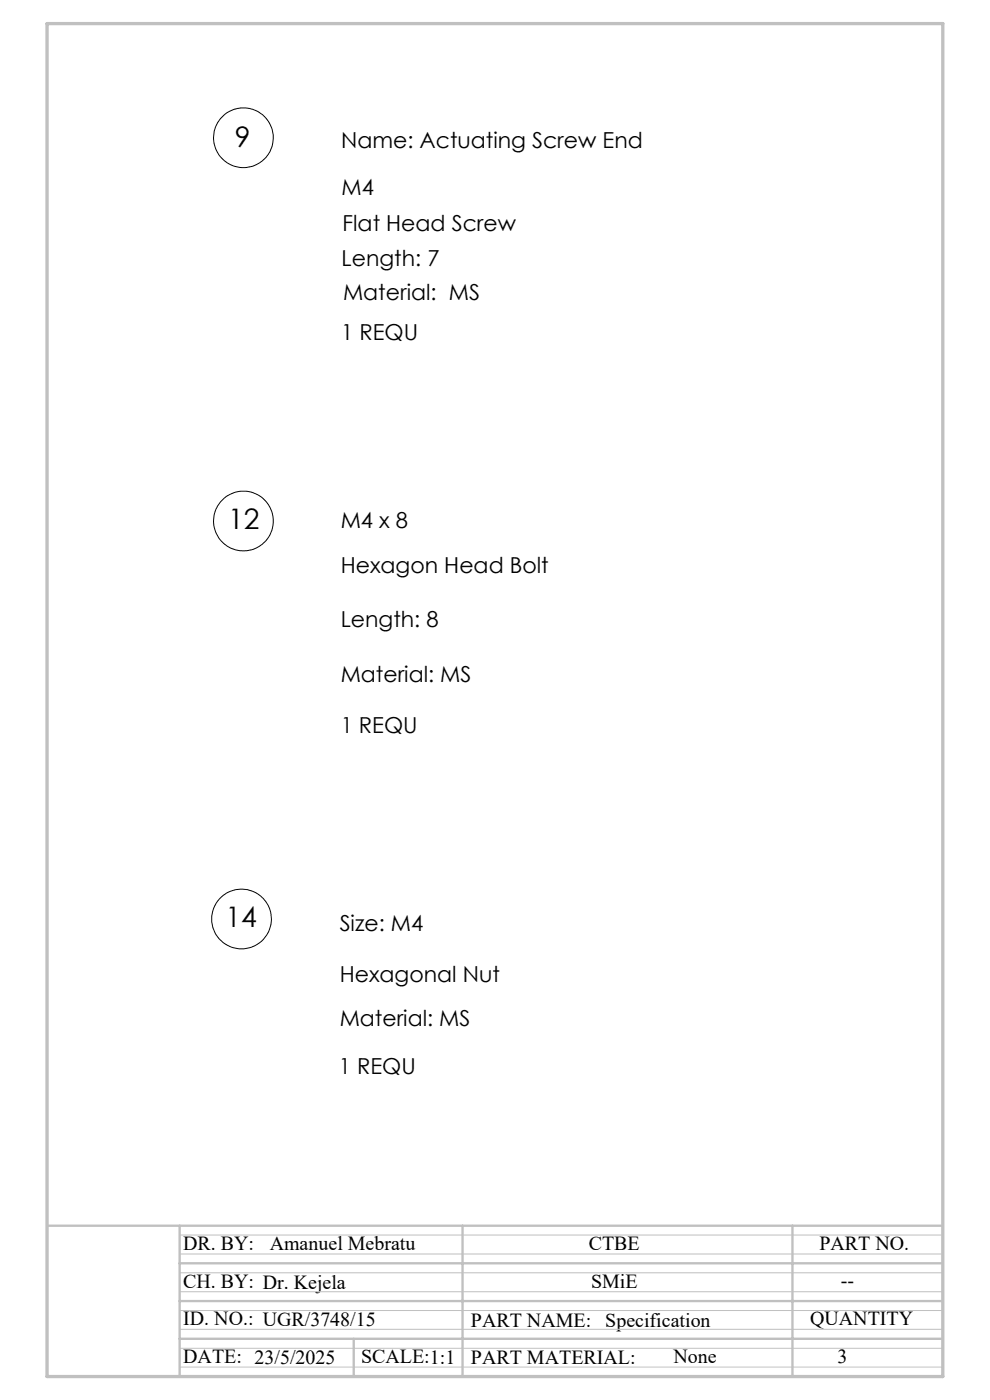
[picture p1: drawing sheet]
<svg xmlns="http://www.w3.org/2000/svg" width="210mm" height="297mm" viewBox="0 0 210 297" stroke-linecap="round" stroke-linejoin="round" font-family="sans-serif">
<g fill="none" stroke="#000" stroke-width=".21">
<circle cx="51.7" cy="29.2" r="6.3"/>
<circle cx="51.7" cy="110.5" r="6.3"/>
<circle cx="51.2" cy="194.9" r="6.3"/>
</g>
<path d="M38.1 270h161.9M38.1 278h161.9M38.1 266h161.9M38.1 274h161.9M38.1 262h161.9M38.1 260v32M38.1 286h161.9M38.1 282h161.9M38.1 290h161.9" fill="none" stroke="#c0c0c0" stroke-width=".21"/>
<path d="M10 260h190M38.1 268h161.9M38.1 276h161.9M38.1 260v32M98.1 260v32M168.1 260v32M10 292h190M38.1 284h161.9M75 284v8" fill="none" stroke="#c0c0c0" stroke-width=".5"/>
<path d="M10 5h190v287h-190z" fill="none" stroke="#c0c0c0" stroke-width=".7"/>
<g font-size="6">
<text x="49.8" y="31.2">9</text>
<text x="48.4" y="112.1">12</text>
<text x="47.8" y="196.6">14</text>
</g>
<g font-size="4.7">
<text x="72.4" y="31.4">Name: Actuating Screw End</text>
<text x="72.5" y="41.4">M4</text>
<text x="72.7" y="49.1">Flat Head Screw</text>
<text x="72.5" y="56.4">Length: 7</text>
<text x="72.8" y="63.7">Material: MS</text>
<text x="72.4" y="72.1">1 REQU</text>
<text x="72.3" y="112.1">M4 x 8</text>
<text x="72.3" y="121.6">Hexagon Head Bolt</text>
<text x="72.3" y="133">Length: 8</text>
<text x="72.3" y="144.7">Material: MS</text>
<text x="72.3" y="155.5">1 REQU</text>
<text x="72.1" y="197.6">Size: M4</text>
<text x="72.1" y="208.3">Hexagonal Nut</text>
<text x="72.1" y="217.6">Material: MS</text>
<text x="71.9" y="227.8">1 REQU</text>
</g>
<g font-size="4.2">
<text x="38.9" y="265.1">DR. BY:</text>
<text x="57.2" y="265.2">Amanuel Mebratu</text>
<text x="124.9" y="265.2">CTBE</text>
<text x="173.8" y="265.2">PART NO.</text>
<text x="38.9" y="273.2">CH. BY: Dr. Kejela</text>
<text x="125.4" y="273.2">SMiE</text>
<text x="178.4" y="273.1">--</text>
<text x="38.9" y="281.2">ID. NO.: UGR/3748/15</text>
<text x="99.9" y="281.4">PART NAME:</text>
<text x="128.4" y="281.5">Specification</text>
<text x="171.8" y="281">QUANTITY</text>
<text x="38.9" y="289.2">DATE: 23/5/2025</text>
<text x="76.6" y="289.2">SCALE:1:1</text>
<text x="99.9" y="289.4">PART MATERIAL:</text>
<text x="142.9" y="289.1">None</text>
<text x="177.7" y="289.1">3</text>
</g>
</svg>
